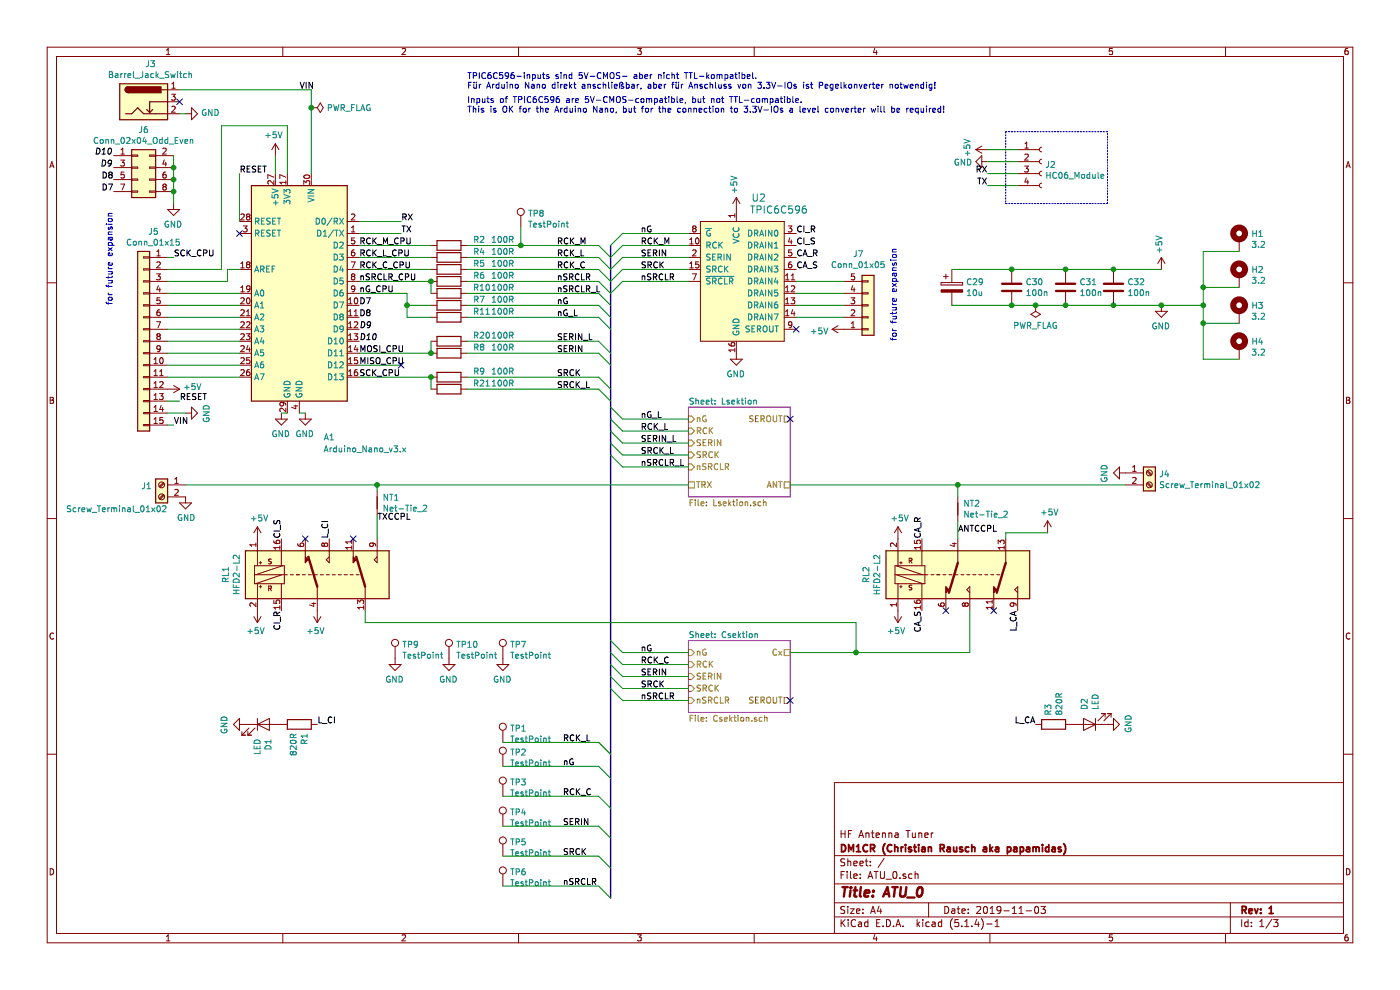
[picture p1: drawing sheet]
EESchema Schematic File Version 4
LIBS:ATU_0-cache
EELAYER 30 0
EELAYER END
$Descr A4 11693 8268
encoding utf-8
Sheet 1 3
Title "ATU_0"
Date "2019-11-03"
Rev "1"
Comp "DM1CR (Christian Rausch aka papamidas)"
Comment1 "HF Antenna Tuner"
Comment2 ""
Comment3 ""
Comment4 ""
$EndDescr
$Sheet
S 5750 3400 850  750 
U 5D6693D7
F0 "Lsektion" 50
F1 "Lsektion.sch" 50
F2 "RCK" I L 5750 3600 50 
F3 "nG" I L 5750 3500 50 
F4 "SERIN" I L 5750 3700 50 
F5 "SRCK" I L 5750 3800 50 
F6 "nSRCLR" I L 5750 3900 50 
F7 "TRX" U L 5750 4050 50 
F8 "ANT" U R 6600 4050 50 
F9 "SEROUT" O R 6600 3500 50 
$EndSheet
$Sheet
S 5750 5350 850  600 
U 5D6D8E72
F0 "Csektion" 50
F1 "Csektion.sch" 50
F2 "RCK" I L 5750 5550 50 
F3 "nG" I L 5750 5450 50 
F4 "SERIN" I L 5750 5650 50 
F5 "SRCK" I L 5750 5750 50 
F6 "nSRCLR" I L 5750 5850 50 
F7 "Cx" U R 6600 5450 50 
F8 "SEROUT" O R 6600 5850 50 
$EndSheet
$Comp
L ATU_0-rescue:HFD2-L2-flipdotUSV-cache RL1
U 1 1
P 2450 4800
AR Path="/5D7976A6" Ref="RL1"  Part="1" 
AR Path="/5D6693D7/5D7976A6" Ref="RL?"  Part="1" 
F 0 "RL1" V 1883 4800 50  0000 C CNN
F 1 "HFD2-L2" V 1974 4800 50  0000 C CNN
F 2 "HFD2-L2:HFD2-L2" H 2450 4800 50  0001 C CNN
F 3 "" H 2450 4800 50  0000 C CNN
	1    2450 4800
	1    0    0    -1  
$EndComp
$Comp
L ATU_0-rescue:HFD2-L2-flipdotUSV-cache RL2
U 1 1
P 7800 4800
AR Path="/5D79B4C9" Ref="RL2"  Part="1" 
AR Path="/5D6693D7/5D79B4C9" Ref="RL?"  Part="1" 
F 0 "RL2" V 7233 4800 50  0000 C CNN
F 1 "HFD2-L2" V 7324 4800 50  0000 C CNN
F 2 "HFD2-L2:HFD2-L2" H 7800 4800 50  0001 C CNN
F 3 "" H 7800 4800 50  0000 C CNN
	1    7800 4800
	1    0    0    1   
$EndComp
Wire Wire Line
	3050 5100 3050 5200
$Comp
L power:GND #PWR024
U 1 1
P 9400 3950
F 0 "#PWR024" H 9400 3700 50  0001 C CNN
F 1 "GND" H 9405 3777 50  0000 C CNN
F 2 "" H 9400 3950 50  0001 C CNN
F 3 "" H 9400 3950 50  0001 C CNN
	1    9400 3950
	0    1    1    0   
$EndComp
$Comp
L power:GND #PWR01
U 1 1
P 1550 4150
F 0 "#PWR01" H 1550 3900 50  0001 C CNN
F 1 "GND" H 1555 3977 50  0000 C CNN
F 2 "" H 1550 4150 50  0001 C CNN
F 3 "" H 1550 4150 50  0001 C CNN
	1    1550 4150
	1    0    0    -1  
$EndComp
$Comp
L power:+5V #PWR06
U 1 1
P 2150 4500
F 0 "#PWR06" H 2150 4350 50  0001 C CNN
F 1 "+5V" H 2165 4673 50  0000 C CNN
F 2 "" H 2150 4500 50  0001 C CNN
F 3 "" H 2150 4500 50  0001 C CNN
	1    2150 4500
	1    0    0    -1  
$EndComp
$Comp
L power:+5V #PWR07
U 1 1
P 2150 5100
F 0 "#PWR07" H 2150 4950 50  0001 C CNN
F 1 "+5V" H 2165 5273 50  0000 C CNN
F 2 "" H 2150 5100 50  0001 C CNN
F 3 "" H 2150 5100 50  0001 C CNN
	1    2150 5100
	-1   0    0    1   
$EndComp
$Comp
L power:+5V #PWR023
U 1 1
P 7500 4500
F 0 "#PWR023" H 7500 4350 50  0001 C CNN
F 1 "+5V" H 7515 4673 50  0000 C CNN
F 2 "" H 7500 4500 50  0001 C CNN
F 3 "" H 7500 4500 50  0001 C CNN
	1    7500 4500
	1    0    0    -1  
$EndComp
$Comp
L power:+5V #PWR022
U 1 1
P 7500 5100
F 0 "#PWR022" H 7500 4950 50  0001 C CNN
F 1 "+5V" H 7515 5273 50  0000 C CNN
F 2 "" H 7500 5100 50  0001 C CNN
F 3 "" H 7500 5100 50  0001 C CNN
	1    7500 5100
	-1   0    0    1   
$EndComp
$Comp
L MCU_Module:Arduino_Nano_v3.x A1
U 1 1
P 2500 2450
F 0 "A1" H 2250 1250 50  0000 C CNN
F 1 "Arduino_Nano_v3.x" H 1950 1150 50  0000 C CNN
F 2 "Modules:Arduino_Nano_WithMountingHoles" H 2650 1500 50  0001 L CNN
F 3 "http://www.mouser.com/pdfdocs/Gravitech_Arduino_Nano3_0.pdf" H 2500 1450 50  0001 C CNN
	1    2500 2450
	-1   0    0    -1  
$EndComp
Wire Wire Line
	6600 5450 7150 5450
Wire Wire Line
	3050 5200 7150 5200
Entry Wire Line
	5100 3400 5200 3500
Wire Wire Line
	5200 3500 5750 3500
Entry Wire Line
	5100 3500 5200 3600
Entry Wire Line
	5100 3600 5200 3700
Entry Wire Line
	5100 3700 5200 3800
Entry Wire Line
	5100 3800 5200 3900
Wire Wire Line
	5200 3600 5750 3600
Wire Wire Line
	5200 3700 5750 3700
Wire Wire Line
	5200 3800 5750 3800
Wire Wire Line
	5200 3900 5750 3900
Entry Wire Line
	5100 5350 5200 5450
Entry Wire Line
	5100 5450 5200 5550
Entry Wire Line
	5100 5650 5200 5750
Entry Wire Line
	5100 5750 5200 5850
Wire Wire Line
	5200 5450 5750 5450
Wire Wire Line
	5200 5550 5750 5550
Wire Wire Line
	5200 5750 5750 5750
Wire Wire Line
	5200 5850 5750 5850
Entry Wire Line
	5000 2050 5100 2150
Entry Wire Line
	5000 2150 5100 2250
Entry Wire Line
	5000 2250 5100 2350
Entry Wire Line
	5000 2950 5100 3050
Entry Wire Line
	5000 3150 5100 3250
Entry Wire Line
	5000 2350 5100 2450
Text Label 5350 3600 0    50   ~ 0
RCK_L
Text Label 5350 3500 0    50   ~ 0
nG_L
Text Label 5350 3700 0    50   ~ 0
SERIN_L
Text Label 5350 3800 0    50   ~ 0
SRCK_L
Text Label 5350 3900 0    50   ~ 0
nSRCLR_L
Text Label 5350 5550 0    50   ~ 0
RCK_C
Text Label 5350 5450 0    50   ~ 0
nG
Text Label 5350 5750 0    50   ~ 0
SRCK
Text Label 5350 5850 0    50   ~ 0
nSRCLR
$Comp
L power:GND #PWR03
U 1 1
P 2350 3450
F 0 "#PWR03" H 2350 3200 50  0001 C CNN
F 1 "GND" H 2355 3277 50  0000 C CNN
F 2 "" H 2350 3450 50  0001 C CNN
F 3 "" H 2350 3450 50  0001 C CNN
	1    2350 3450
	-1   0    0    -1  
$EndComp
$Comp
L power:GND #PWR04
U 1 1
P 2550 3450
F 0 "#PWR04" H 2550 3200 50  0001 C CNN
F 1 "GND" H 2555 3277 50  0000 C CNN
F 2 "" H 2550 3450 50  0001 C CNN
F 3 "" H 2550 3450 50  0001 C CNN
	1    2550 3450
	-1   0    0    -1  
$EndComp
Wire Wire Line
	2400 3450 2350 3450
Wire Wire Line
	2550 3450 2500 3450
Wire Wire Line
	3000 3050 3350 3050
Text Label 4650 2550 0    50   ~ 0
nG
Text Label 4650 2950 0    50   ~ 0
SERIN
Text Label 4650 3150 0    50   ~ 0
SRCK
Text Label 4650 2350 0    50   ~ 0
nSRCLR
$Comp
L Connector:Conn_01x04_Female J2
U 1 1
P 8700 1350
F 0 "J2" H 8728 1326 50  0000 L CNN
F 1 "HC06_Module" H 8728 1235 50  0000 L CNN
F 2 "Socket_Strips:Socket_Strip_Straight_1x04_Pitch2.54mm" H 8700 1350 50  0001 C CNN
F 3 "~" H 8700 1350 50  0001 C CNN
	1    8700 1350
	1    0    0    -1  
$EndComp
$Comp
L power:+5V #PWR02
U 1 1
P 2300 1300
F 0 "#PWR02" H 2300 1150 50  0001 C CNN
F 1 "+5V" H 2315 1473 50  0000 C CNN
F 2 "" H 2300 1300 50  0001 C CNN
F 3 "" H 2300 1300 50  0001 C CNN
	1    2300 1300
	-1   0    0    -1  
$EndComp
Wire Wire Line
	3000 1850 3350 1850
Wire Wire Line
	3000 1950 3350 1950
Wire Wire Line
	8500 1250 8250 1250
Wire Wire Line
	8500 1350 8250 1350
Wire Wire Line
	8500 1450 8250 1450
Wire Wire Line
	8500 1550 8250 1550
$Comp
L power:+5V #PWR019
U 1 1
P 8250 1250
F 0 "#PWR019" H 8250 1100 50  0001 C CNN
F 1 "+5V" H 8265 1423 50  0000 C CNN
F 2 "" H 8250 1250 50  0001 C CNN
F 3 "" H 8250 1250 50  0001 C CNN
	1    8250 1250
	0    -1   -1   0   
$EndComp
$Comp
L power:GND #PWR020
U 1 1
P 8250 1350
F 0 "#PWR020" H 8250 1100 50  0001 C CNN
F 1 "GND" V 8255 1222 50  0000 R CNN
F 2 "" H 8250 1350 50  0001 C CNN
F 3 "" H 8250 1350 50  0001 C CNN
	1    8250 1350
	0    1    1    0   
$EndComp
Wire Notes Line
	8400 1100 8400 1700
Wire Notes Line
	8400 1700 9250 1700
Wire Notes Line
	9250 1700 9250 1100
Wire Notes Line
	9250 1100 8400 1100
$Comp
L ATU_0-rescue:TPIC6C596-tpic6c596 U2
U 1 1
P 6150 1850
AR Path="/5D751DA4" Ref="U2"  Part="1" 
AR Path="/5D6693D7/5D751DA4" Ref="U?"  Part="1" 
F 0 "U2" H 6400 2050 60  0000 R CNN
F 1 "TPIC6C596" H 6750 1950 60  0000 R CNN
F 2 "digikey-footprints:SOIC-16_W3.90mm" H 6350 2050 60  0001 L CNN
F 3 "http://www.ti.com/general/docs/suppproductinfo.tsp?distId=10&gotoUrl=http%3A%2F%2Fwww.ti.com%2Flit%2Fgpn%2Ftpic6b595" H 6350 2150 60  0001 L CNN
F 4 "Mouser TPIC6C596DRQ1" H 6350 2250 60  0001 L CNN "Digi-Key_PN"
F 5 "TPIC6C596" H 6350 2350 60  0001 L CNN "MPN"
F 6 "Integrated Circuits (ICs)" H 6350 2450 60  0001 L CNN "Category"
F 7 "Logic - Shift Registers" H 6350 2550 60  0001 L CNN "Family"
F 8 "http://www.ti.com/sitesearch/docs/universalsearch.tsp?searchTerm=tpic6c596#q=tpic6c596&t=everything&linkId=1" H 6350 2650 60  0001 L CNN "DK_Datasheet_Link"
F 9 "/product-detail/en/texas-instruments/TPIC6B595N/296-1956-5-ND/277601" H 6350 2750 60  0001 L CNN "DK_Detail_Page"
F 10 "IC PWR 8-BIT SHIFT REGIS 20-DIP" H 6350 2850 60  0001 L CNN "Description"
F 11 "Texas Instruments" H 6350 2950 60  0001 L CNN "Manufacturer"
F 12 "Active" H 6350 3050 60  0001 L CNN "Status"
	1    6150 1850
	1    0    0    -1  
$EndComp
$Comp
L power:GND #PWR017
U 1 1
P 6150 2950
AR Path="/5D751DAA" Ref="#PWR017"  Part="1" 
AR Path="/5D6693D7/5D751DAA" Ref="#PWR?"  Part="1" 
F 0 "#PWR017" H 6150 2700 50  0001 C CNN
F 1 "GND" H 6155 2777 50  0000 C CNN
F 2 "" H 6150 2950 50  0001 C CNN
F 3 "" H 6150 2950 50  0001 C CNN
	1    6150 2950
	-1   0    0    -1  
$EndComp
$Comp
L power:+5V #PWR016
U 1 1
P 6150 1750
AR Path="/5D751DB0" Ref="#PWR016"  Part="1" 
AR Path="/5D6693D7/5D751DB0" Ref="#PWR?"  Part="1" 
F 0 "#PWR016" H 6150 1600 50  0001 C CNN
F 1 "+5V" V 6165 1878 50  0000 L CNN
F 2 "" H 6150 1750 50  0001 C CNN
F 3 "" H 6150 1750 50  0001 C CNN
	1    6150 1750
	-1   0    0    -1  
$EndComp
Entry Wire Line
	5100 2050 5200 1950
Wire Wire Line
	5200 1950 5750 1950
Entry Wire Line
	5100 2150 5200 2050
Entry Wire Line
	5100 2250 5200 2150
Entry Wire Line
	5100 2350 5200 2250
Entry Wire Line
	5100 2450 5200 2350
Wire Wire Line
	5200 2050 5750 2050
Wire Wire Line
	5200 2150 5750 2150
Wire Wire Line
	5200 2250 5750 2250
Wire Wire Line
	5200 2350 5750 2350
Text Label 5350 2050 0    50   ~ 0
RCK_M
Text Label 5350 1950 0    50   ~ 0
nG
Text Label 5350 2150 0    50   ~ 0
SERIN
Text Label 5350 2250 0    50   ~ 0
SRCK
Text Label 5350 2350 0    50   ~ 0
nSRCLR
Entry Wire Line
	5100 5550 5200 5650
Wire Wire Line
	5200 5650 5750 5650
Text Label 5350 5650 0    50   ~ 0
SERIN
Text Label 4650 2050 0    50   ~ 0
RCK_M
Text Label 4650 2150 0    50   ~ 0
RCK_L
Text Label 4650 2250 0    50   ~ 0
RCK_C
$Comp
L power:+5V #PWR08
U 1 1
P 2650 5100
F 0 "#PWR08" H 2650 4950 50  0001 C CNN
F 1 "+5V" H 2665 5273 50  0000 C CNN
F 2 "" H 2650 5100 50  0001 C CNN
F 3 "" H 2650 5100 50  0001 C CNN
	1    2650 5100
	-1   0    0    1   
$EndComp
$Comp
L power:+5V #PWR018
U 1 1
P 8750 4450
F 0 "#PWR018" H 8750 4300 50  0001 C CNN
F 1 "+5V" H 8765 4623 50  0000 C CNN
F 2 "" H 8750 4450 50  0001 C CNN
F 3 "" H 8750 4450 50  0001 C CNN
	1    8750 4450
	1    0    0    -1  
$EndComp
$Comp
L Device:R R1
U 1 1
P 2500 6050
AR Path="/5D76AFA0" Ref="R1"  Part="1" 
AR Path="/5D6693D7/5D76AFA0" Ref="R?"  Part="1" 
AR Path="/5D6D8E72/5D76AFA0" Ref="R?"  Part="1" 
F 0 "R1" H 2570 6096 50  0000 L CNN
F 1 "820R" H 2570 6005 50  0000 L CNN
F 2 "Resistors_SMD:R_0805_HandSoldering" V 2430 6050 50  0001 C CNN
F 3 "~" H 2500 6050 50  0001 C CNN
	1    2500 6050
	0    1    1    0   
$EndComp
$Comp
L Device:LED D1
U 1 1
P 2200 6050
AR Path="/5D76AFA6" Ref="D1"  Part="1" 
AR Path="/5D6693D7/5D76AFA6" Ref="D?"  Part="1" 
AR Path="/5D6D8E72/5D76AFA6" Ref="D?"  Part="1" 
F 0 "D1" V 2239 5933 50  0000 R CNN
F 1 "LED" V 2148 5933 50  0000 R CNN
F 2 "Diodes_SMD:D_0805" H 2200 6050 50  0001 C CNN
F 3 "~" H 2200 6050 50  0001 C CNN
	1    2200 6050
	1    0    0    -1  
$EndComp
$Comp
L power:GND #PWR09
U 1 1
P 2050 6050
AR Path="/5D76AFAC" Ref="#PWR09"  Part="1" 
AR Path="/5D6693D7/5D76AFAC" Ref="#PWR?"  Part="1" 
AR Path="/5D6D8E72/5D76AFAC" Ref="#PWR?"  Part="1" 
F 0 "#PWR09" H 2050 5800 50  0001 C CNN
F 1 "GND" H 2055 5877 50  0000 C CNN
F 2 "" H 2050 6050 50  0001 C CNN
F 3 "" H 2050 6050 50  0001 C CNN
	1    2050 6050
	0    1    1    0   
$EndComp
$Comp
L Device:R R3
U 1 1
P 8800 6050
AR Path="/5D76AFB2" Ref="R3"  Part="1" 
AR Path="/5D6693D7/5D76AFB2" Ref="R?"  Part="1" 
AR Path="/5D6D8E72/5D76AFB2" Ref="R?"  Part="1" 
F 0 "R3" H 8870 6096 50  0000 L CNN
F 1 "820R" H 8870 6005 50  0000 L CNN
F 2 "Resistors_SMD:R_0805_HandSoldering" V 8730 6050 50  0001 C CNN
F 3 "~" H 8800 6050 50  0001 C CNN
	1    8800 6050
	0    -1   -1   0   
$EndComp
$Comp
L Device:LED D2
U 1 1
P 9100 6050
AR Path="/5D76AFB8" Ref="D2"  Part="1" 
AR Path="/5D6693D7/5D76AFB8" Ref="D?"  Part="1" 
AR Path="/5D6D8E72/5D76AFB8" Ref="D?"  Part="1" 
F 0 "D2" V 9139 5933 50  0000 R CNN
F 1 "LED" V 9048 5933 50  0000 R CNN
F 2 "Diodes_SMD:D_0805" H 9100 6050 50  0001 C CNN
F 3 "~" H 9100 6050 50  0001 C CNN
	1    9100 6050
	-1   0    0    1   
$EndComp
$Comp
L power:GND #PWR021
U 1 1
P 9250 6050
AR Path="/5D76AFBE" Ref="#PWR021"  Part="1" 
AR Path="/5D6693D7/5D76AFBE" Ref="#PWR?"  Part="1" 
AR Path="/5D6D8E72/5D76AFBE" Ref="#PWR?"  Part="1" 
F 0 "#PWR021" H 9250 5800 50  0001 C CNN
F 1 "GND" H 9255 5877 50  0000 C CNN
F 2 "" H 9250 6050 50  0001 C CNN
F 3 "" H 9250 6050 50  0001 C CNN
	1    9250 6050
	0    -1   -1   0   
$EndComp
Text Label 2650 6050 0    50   ~ 0
L_CI
Text Label 8650 6050 2    50   ~ 0
L_CA
Text Label 2750 4500 1    50   ~ 0
L_CI
Text Label 8500 5100 3    50   ~ 0
L_CA
Text Label 7700 5100 3    50   ~ 0
CA_S
Text Label 7700 4500 1    50   ~ 0
CA_R
Text Label 2350 4500 1    50   ~ 0
CI_S
Text Label 2350 5100 3    50   ~ 0
CI_R
Text Label 6650 1950 0    50   ~ 0
CI_R
Text Label 6650 2050 0    50   ~ 0
CI_S
Text Label 6650 2150 0    50   ~ 0
CA_R
Text Label 6650 2250 0    50   ~ 0
CA_S
Text Label 3000 2950 0    50   ~ 0
MOSI_CPU
Text Label 3000 3050 0    50   ~ 0
MISO_CPU
Text Label 3000 3150 0    50   ~ 0
SCK_CPU
Text Label 8250 1450 2    50   ~ 0
RX
Text Label 8250 1550 2    50   ~ 0
TX
NoConn ~ 6650 2750
Text Label 3000 2050 0    50   ~ 0
RCK_M_CPU
Text Label 3350 1850 0    50   ~ 0
RX
Text Label 3350 1950 0    50   ~ 0
TX
Text Label 3000 2150 0    50   ~ 0
RCK_L_CPU
Text Label 3000 2250 0    50   ~ 0
RCK_C_CPU
Text Label 3000 2350 0    50   ~ 0
nSRCLR_CPU
NoConn ~ 2000 1950
NoConn ~ 2550 4500
NoConn ~ 2950 4500
NoConn ~ 8300 5100
NoConn ~ 7900 5100
NoConn ~ 6600 3500
NoConn ~ 6600 5850
$Comp
L Connector:Screw_Terminal_01x02 J4
U 1 1
P 9600 3950
F 0 "J4" H 9680 3942 50  0000 L CNN
F 1 "Screw_Terminal_01x02" H 9680 3851 50  0000 L CNN
F 2 "Connectors_Terminal_Blocks:TerminalBlock_bornier-2_P5.08mm" H 9600 3950 50  0001 C CNN
F 3 "~" H 9600 3950 50  0001 C CNN
	1    9600 3950
	1    0    0    -1  
$EndComp
$Comp
L power:GND #PWR0105
U 1 1
P 1550 950
F 0 "#PWR0105" H 1550 700 50  0001 C CNN
F 1 "GND" V 1555 822 50  0000 R CNN
F 2 "" H 1550 950 50  0001 C CNN
F 3 "" H 1550 950 50  0001 C CNN
	1    1550 950 
	0    -1   -1   0   
$EndComp
Wire Wire Line
	1500 750  2600 750 
Text Label 2500 750  0    50   ~ 0
VIN
$Comp
L Device:C C30
U 1 1
P 8450 2400
F 0 "C30" H 8565 2446 50  0000 L CNN
F 1 "100n" H 8565 2355 50  0000 L CNN
F 2 "Capacitors_SMD:C_0805_HandSoldering" H 8488 2250 50  0001 C CNN
F 3 "~" H 8450 2400 50  0001 C CNN
	1    8450 2400
	1    0    0    -1  
$EndComp
$Comp
L Device:C C31
U 1 1
P 8900 2400
F 0 "C31" H 9015 2446 50  0000 L CNN
F 1 "100n" H 9015 2355 50  0000 L CNN
F 2 "Capacitors_SMD:C_0805_HandSoldering" H 8938 2250 50  0001 C CNN
F 3 "~" H 8900 2400 50  0001 C CNN
	1    8900 2400
	1    0    0    -1  
$EndComp
$Comp
L Device:C C32
U 1 1
P 9300 2400
F 0 "C32" H 9415 2446 50  0000 L CNN
F 1 "100n" H 9415 2355 50  0000 L CNN
F 2 "Capacitors_SMD:C_0805_HandSoldering" H 9338 2250 50  0001 C CNN
F 3 "~" H 9300 2400 50  0001 C CNN
	1    9300 2400
	1    0    0    -1  
$EndComp
$Comp
L power:GND #PWR0107
U 1 1
P 9700 2550
AR Path="/5D835A37" Ref="#PWR0107"  Part="1" 
AR Path="/5D6693D7/5D835A37" Ref="#PWR?"  Part="1" 
F 0 "#PWR0107" H 9700 2300 50  0001 C CNN
F 1 "GND" H 9705 2377 50  0000 C CNN
F 2 "" H 9700 2550 50  0001 C CNN
F 3 "" H 9700 2550 50  0001 C CNN
	1    9700 2550
	-1   0    0    -1  
$EndComp
$Comp
L power:+5V #PWR0106
U 1 1
P 9700 2250
AR Path="/5D835F9D" Ref="#PWR0106"  Part="1" 
AR Path="/5D6693D7/5D835F9D" Ref="#PWR?"  Part="1" 
F 0 "#PWR0106" H 9700 2100 50  0001 C CNN
F 1 "+5V" V 9715 2378 50  0000 L CNN
F 2 "" H 9700 2250 50  0001 C CNN
F 3 "" H 9700 2250 50  0001 C CNN
	1    9700 2250
	-1   0    0    -1  
$EndComp
Wire Wire Line
	8450 2250 8900 2250
Connection ~ 8900 2250
Wire Wire Line
	8900 2250 9300 2250
Connection ~ 9300 2250
Wire Wire Line
	9300 2250 9700 2250
Wire Wire Line
	8450 2550 8650 2550
Connection ~ 8900 2550
Wire Wire Line
	8900 2550 9300 2550
Connection ~ 9300 2550
Wire Wire Line
	9300 2550 9700 2550
$Comp
L Device:CP C29
U 1 1
P 7950 2400
F 0 "C29" H 8068 2446 50  0000 L CNN
F 1 "10u" H 8068 2355 50  0000 L CNN
F 2 "Capacitors_Tantalum_SMD:CP_Tantalum_Case-C_EIA-6032-28_Hand" H 7988 2250 50  0001 C CNN
F 3 "~" H 7950 2400 50  0001 C CNN
	1    7950 2400
	1    0    0    -1  
$EndComp
Connection ~ 8450 2250
Connection ~ 8450 2550
NoConn ~ 1500 850 
Wire Wire Line
	1550 950  1500 950 
$Comp
L power:PWR_FLAG #FLG0101
U 1 1
P 2600 900
F 0 "#FLG0101" H 2600 975 50  0001 C CNN
F 1 "PWR_FLAG" V 2600 1028 50  0000 L CNN
F 2 "" H 2600 900 50  0001 C CNN
F 3 "~" H 2600 900 50  0001 C CNN
	1    2600 900 
	0    1    1    0   
$EndComp
Connection ~ 2600 900 
Wire Wire Line
	2600 900  2600 750 
Wire Wire Line
	2600 900  2600 1450
Wire Wire Line
	2300 1300 2300 1450
Wire Wire Line
	7950 2250 8450 2250
Wire Wire Line
	7950 2550 8450 2550
$Comp
L power:PWR_FLAG #FLG0102
U 1 1
P 8650 2550
F 0 "#FLG0102" H 8650 2625 50  0001 C CNN
F 1 "PWR_FLAG" H 8650 2723 50  0000 C CNN
F 2 "" H 8650 2550 50  0001 C CNN
F 3 "~" H 8650 2550 50  0001 C CNN
	1    8650 2550
	-1   0    0    1   
$EndComp
Connection ~ 8650 2550
Wire Wire Line
	8650 2550 8900 2550
$Comp
L Connector:Screw_Terminal_01x02 J1
U 1 1
P 1350 4050
F 0 "J1" H 1430 4042 50  0000 L CNN
F 1 "Screw_Terminal_01x02" H 1300 3850 50  0000 L CNN
F 2 "Connectors_Terminal_Blocks:TerminalBlock_bornier-2_P5.08mm" H 1350 4050 50  0001 C CNN
F 3 "~" H 1350 4050 50  0001 C CNN
	1    1350 4050
	-1   0    0    -1  
$EndComp
$Comp
L Connector:Barrel_Jack_Switch J3
U 1 1
P 1200 850
F 0 "J3" H 1257 1167 50  0000 C CNN
F 1 "Barrel_Jack_Switch" H 1257 1076 50  0000 C CNN
F 2 "digikey-footprints:Barrel_Jack_5.5mmODx2.1mmID_PJ-202A" H 1250 810 50  0001 C CNN
F 3 "~" H 1250 810 50  0001 C CNN
	1    1200 850 
	1    0    0    -1  
$EndComp
$Comp
L Device:R R9
U 1 1
P 3750 3150
F 0 "R9" V 3700 3350 50  0000 L CNN
F 1 "100R" V 3700 3500 50  0000 L CNN
F 2 "Resistors_SMD:R_0805_HandSoldering" V 3680 3150 50  0001 C CNN
F 3 "~" H 3750 3150 50  0001 C CNN
	1    3750 3150
	0    1    1    0   
$EndComp
$Comp
L Device:R R8
U 1 1
P 3750 2950
F 0 "R8" V 3700 3150 50  0000 L CNN
F 1 "100R" V 3700 3300 50  0000 L CNN
F 2 "Resistors_SMD:R_0805_HandSoldering" V 3680 2950 50  0001 C CNN
F 3 "~" H 3750 2950 50  0001 C CNN
	1    3750 2950
	0    1    1    0   
$EndComp
$Comp
L Device:R R7
U 1 1
P 3750 2550
F 0 "R7" V 3700 2750 50  0000 L CNN
F 1 "100R" V 3700 2900 50  0000 L CNN
F 2 "Resistors_SMD:R_0805_HandSoldering" V 3680 2550 50  0001 C CNN
F 3 "~" H 3750 2550 50  0001 C CNN
	1    3750 2550
	0    1    1    0   
$EndComp
$Comp
L Device:R R5
U 1 1
P 3750 2250
F 0 "R5" V 3700 2450 50  0000 L CNN
F 1 "100R" V 3700 2600 50  0000 L CNN
F 2 "Resistors_SMD:R_0805_HandSoldering" V 3680 2250 50  0001 C CNN
F 3 "~" H 3750 2250 50  0001 C CNN
	1    3750 2250
	0    1    1    0   
$EndComp
$Comp
L Device:R R4
U 1 1
P 3750 2150
F 0 "R4" V 3700 2350 50  0000 L CNN
F 1 "100R" V 3700 2500 50  0000 L CNN
F 2 "Resistors_SMD:R_0805_HandSoldering" V 3680 2150 50  0001 C CNN
F 3 "~" H 3750 2150 50  0001 C CNN
	1    3750 2150
	0    1    1    0   
$EndComp
$Comp
L Device:R R2
U 1 1
P 3750 2050
F 0 "R2" V 3700 2250 50  0000 L CNN
F 1 "100R" V 3700 2400 50  0000 L CNN
F 2 "Resistors_SMD:R_0805_HandSoldering" V 3680 2050 50  0001 C CNN
F 3 "~" H 3750 2050 50  0001 C CNN
	1    3750 2050
	0    1    1    0   
$EndComp
Wire Wire Line
	3000 2150 3600 2150
Wire Wire Line
	3000 2250 3600 2250
Wire Wire Line
	3000 2350 3600 2350
Wire Wire Line
	3000 2950 3600 2950
Wire Wire Line
	3000 3150 3600 3150
Text Notes 3900 750  0    50   ~ 0
TPIC6C596-inputs sind 5V-CMOS- aber nicht TTL-kompatibel.\nFür Arduino Nano direkt anschließbar, aber für Anschluss von 3.3V-IOs ist Pegelkonverter notwendig! 
Wire Wire Line
	3900 2350 5000 2350
Wire Wire Line
	5000 3150 3900 3150
Wire Wire Line
	5000 2950 3900 2950
Wire Wire Line
	3900 2250 5000 2250
Wire Wire Line
	5000 2150 3900 2150
Wire Wire Line
	5000 2050 4350 2050
Entry Wire Line
	5000 2550 5100 2650
$Comp
L Device:R R6
U 1 1
P 3750 2350
F 0 "R6" V 3700 2550 50  0000 L CNN
F 1 "100R" V 3700 2700 50  0000 L CNN
F 2 "Resistors_SMD:R_0805_HandSoldering" V 3680 2350 50  0001 C CNN
F 3 "~" H 3750 2350 50  0001 C CNN
	1    3750 2350
	0    1    1    0   
$EndComp
Wire Wire Line
	3000 2450 3400 2450
Wire Wire Line
	8750 4450 8400 4450
Wire Wire Line
	8400 4450 8400 4500
Wire Wire Line
	8000 4500 8000 4350
Wire Wire Line
	3000 2050 3600 2050
$Comp
L Mechanical:MountingHole_Pad H1
U 1 1
P 10350 2000
F 0 "H1" H 10450 2049 50  0000 L CNN
F 1 "3.2" H 10450 1958 50  0000 L CNN
F 2 "Mounting_Holes:MountingHole_3.2mm_M3_DIN965_Pad" H 10350 2000 50  0001 C CNN
F 3 "~" H 10350 2000 50  0001 C CNN
	1    10350 2000
	1    0    0    -1  
$EndComp
$Comp
L Mechanical:MountingHole_Pad H2
U 1 1
P 10350 2300
F 0 "H2" H 10450 2349 50  0000 L CNN
F 1 "3.2" H 10450 2258 50  0000 L CNN
F 2 "Mounting_Holes:MountingHole_3.2mm_M3_DIN965_Pad" H 10350 2300 50  0001 C CNN
F 3 "~" H 10350 2300 50  0001 C CNN
	1    10350 2300
	1    0    0    -1  
$EndComp
$Comp
L Mechanical:MountingHole_Pad H3
U 1 1
P 10350 2600
F 0 "H3" H 10450 2649 50  0000 L CNN
F 1 "3.2" H 10450 2558 50  0000 L CNN
F 2 "Mounting_Holes:MountingHole_3.2mm_M3_DIN965_Pad" H 10350 2600 50  0001 C CNN
F 3 "~" H 10350 2600 50  0001 C CNN
	1    10350 2600
	1    0    0    -1  
$EndComp
$Comp
L Mechanical:MountingHole_Pad H4
U 1 1
P 10350 2900
F 0 "H4" H 10450 2949 50  0000 L CNN
F 1 "3.2" H 10450 2858 50  0000 L CNN
F 2 "Mounting_Holes:MountingHole_3.2mm_M3_DIN965_Pad" H 10350 2900 50  0001 C CNN
F 3 "~" H 10350 2900 50  0001 C CNN
	1    10350 2900
	1    0    0    -1  
$EndComp
Wire Wire Line
	9700 2550 10050 2550
Wire Wire Line
	10050 2550 10050 2400
Wire Wire Line
	10050 2100 10350 2100
Connection ~ 9700 2550
Wire Wire Line
	10350 2400 10050 2400
Connection ~ 10050 2400
Wire Wire Line
	10050 2400 10050 2100
Wire Wire Line
	10050 2700 10050 2550
Connection ~ 10050 2550
Wire Wire Line
	10350 3000 10050 3000
Wire Wire Line
	10050 3000 10050 2700
Connection ~ 10050 2700
Wire Wire Line
	10050 2700 10350 2700
$Comp
L Device:R R20
U 1 1
P 3750 2850
F 0 "R20" V 3700 3050 50  0000 L CNN
F 1 "100R" V 3700 3200 50  0000 L CNN
F 2 "Resistors_SMD:R_0805_HandSoldering" V 3680 2850 50  0001 C CNN
F 3 "~" H 3750 2850 50  0001 C CNN
	1    3750 2850
	0    1    1    0   
$EndComp
Entry Wire Line
	5000 2850 5100 2950
Entry Wire Line
	5000 3250 5100 3350
$Comp
L Device:R R21
U 1 1
P 3750 3250
F 0 "R21" V 3700 3450 50  0000 L CNN
F 1 "100R" V 3700 3600 50  0000 L CNN
F 2 "Resistors_SMD:R_0805_HandSoldering" V 3680 3250 50  0001 C CNN
F 3 "~" H 3750 3250 50  0001 C CNN
	1    3750 3250
	0    1    1    0   
$EndComp
Wire Wire Line
	3600 3150 3600 3250
Connection ~ 3600 3150
Wire Wire Line
	3900 3250 5000 3250
Wire Wire Line
	3600 2850 3600 2950
Connection ~ 3600 2950
Text Label 4650 2850 0    50   ~ 0
SERIN_L
Text Label 4650 3250 0    50   ~ 0
SRCK_L
Wire Wire Line
	3900 2850 5000 2850
Wire Wire Line
	5000 2550 3900 2550
$Comp
L Device:R R10
U 1 1
P 3750 2450
F 0 "R10" V 3700 2650 50  0000 L CNN
F 1 "100R" V 3700 2800 50  0000 L CNN
F 2 "Resistors_SMD:R_0805_HandSoldering" V 3680 2450 50  0001 C CNN
F 3 "~" H 3750 2450 50  0001 C CNN
	1    3750 2450
	0    1    1    0   
$EndComp
Wire Wire Line
	3600 2350 3600 2450
Connection ~ 3600 2350
Entry Wire Line
	5000 2450 5100 2550
Wire Wire Line
	3900 2450 5000 2450
Text Label 4650 2450 0    50   ~ 0
nSRCLR_L
Wire Wire Line
	3400 2450 3400 2550
Wire Wire Line
	3400 2550 3600 2550
$Comp
L Device:R R11
U 1 1
P 3750 2650
F 0 "R11" V 3700 2850 50  0000 L CNN
F 1 "100R" V 3700 3000 50  0000 L CNN
F 2 "Resistors_SMD:R_0805_HandSoldering" V 3680 2650 50  0001 C CNN
F 3 "~" H 3750 2650 50  0001 C CNN
	1    3750 2650
	0    1    1    0   
$EndComp
Wire Wire Line
	3600 2650 3400 2650
Wire Wire Line
	3400 2650 3400 2550
Connection ~ 3400 2550
Entry Wire Line
	5000 2650 5100 2750
Wire Wire Line
	5000 2650 3900 2650
Text Label 4650 2650 0    50   ~ 0
nG_L
Text Label 3000 2450 0    50   ~ 0
nG_CPU
$Comp
L Device:Net-Tie_2 NT1
U 1 1
P 3150 4200
F 0 "NT1" V 3104 4244 50  0000 L CNN
F 1 "Net-Tie_2" V 3195 4244 50  0000 L CNN
F 2 "libs:NetTie-2_SMD_Pad2.0mm" H 3150 4200 50  0001 C CNN
F 3 "~" H 3150 4200 50  0001 C CNN
	1    3150 4200
	0    1    1    0   
$EndComp
Wire Wire Line
	1550 4050 3150 4050
Wire Wire Line
	3150 4100 3150 4050
Connection ~ 3150 4050
Wire Wire Line
	3150 4050 5750 4050
Text Label 3150 4350 0    50   ~ 0
TXCCPL
$Comp
L Device:Net-Tie_2 NT2
U 1 1
P 8000 4250
F 0 "NT2" V 7954 4294 50  0000 L CNN
F 1 "Net-Tie_2" V 8045 4294 50  0000 L CNN
F 2 "libs:NetTie-2_SMD_Pad2.0mm" H 8000 4250 50  0001 C CNN
F 3 "~" H 8000 4250 50  0001 C CNN
	1    8000 4250
	0    1    1    0   
$EndComp
Wire Wire Line
	8000 4150 8000 4050
Text Label 8000 4450 0    50   ~ 0
ANTCCPL
$Comp
L Connector_Generic:Conn_01x15 J5
U 1 1
P 1200 2850
F 0 "J5" H 1118 3767 50  0000 C CNN
F 1 "Conn_01x15" H 1118 3676 50  0000 C CNN
F 2 "libs:PinHeader_1x15_P2.54mm_Vertical" H 1200 2850 50  0001 C CNN
F 3 "~" H 1200 2850 50  0001 C CNN
	1    1200 2850
	-1   0    0    -1  
$EndComp
Wire Wire Line
	2000 2450 1400 2450
Wire Wire Line
	2000 2550 1400 2550
Wire Wire Line
	2000 2650 1400 2650
Wire Wire Line
	2000 2750 1400 2750
Wire Wire Line
	1400 2950 2000 2950
Wire Wire Line
	1400 2850 2000 2850
Wire Wire Line
	1400 3050 2000 3050
Wire Wire Line
	1400 3150 2000 3150
Wire Wire Line
	2000 2250 1900 2250
Wire Wire Line
	1900 2250 1900 2350
Wire Wire Line
	1900 2350 1400 2350
Wire Wire Line
	2400 1450 2400 1050
Wire Wire Line
	2400 1050 1850 1050
Wire Wire Line
	1850 1050 1850 2250
Wire Wire Line
	1850 2250 1400 2250
Wire Wire Line
	1400 2150 1450 2150
Text Label 1450 2150 0    50   ~ 0
SCK_CPU
$Comp
L power:+5V #PWR0114
U 1 1
P 1400 3250
AR Path="/5D8AE088" Ref="#PWR0114"  Part="1" 
AR Path="/5D6693D7/5D8AE088" Ref="#PWR?"  Part="1" 
F 0 "#PWR0114" H 1400 3100 50  0001 C CNN
F 1 "+5V" V 1415 3378 50  0000 L CNN
F 2 "" H 1400 3250 50  0001 C CNN
F 3 "" H 1400 3250 50  0001 C CNN
	1    1400 3250
	0    1    -1   0   
$EndComp
Wire Wire Line
	2000 1850 2000 1450
Text Label 2000 1450 0    50   ~ 0
RESET
Text Label 1500 3350 0    50   ~ 0
RESET
Wire Wire Line
	1400 3350 1500 3350
Wire Wire Line
	1400 3450 1550 3450
Wire Wire Line
	1400 3550 1450 3550
$Comp
L power:GND #PWR0115
U 1 1
P 1550 3450
F 0 "#PWR0115" H 1550 3200 50  0001 C CNN
F 1 "GND" H 1555 3277 50  0000 C CNN
F 2 "" H 1550 3450 50  0001 C CNN
F 3 "" H 1550 3450 50  0001 C CNN
	1    1550 3450
	0    -1   1    0   
$EndComp
Text Label 1450 3550 0    50   ~ 0
VIN
NoConn ~ 3350 3050
$Comp
L Connector_Generic:Conn_02x04_Odd_Even J6
U 1 1
P 1150 1400
F 0 "J6" H 1200 1717 50  0000 C CNN
F 1 "Conn_02x04_Odd_Even" H 1200 1626 50  0000 C CNN
F 2 "libs:PinHeader_2x04_P2.54mm_Vertical" H 1150 1400 50  0001 C CNN
F 3 "~" H 1150 1400 50  0001 C CNN
	1    1150 1400
	1    0    0    -1  
$EndComp
Text Label 3000 2550 0    50   ~ 0
D7
Text Label 3000 2650 0    50   ~ 0
D8
Text Label 3000 2750 0    50   Italic 0
D9
Text Label 3000 2850 0    50   Italic 0
D10
Text Label 950  1600 2    50   ~ 0
D7
Text Label 950  1500 2    50   ~ 0
D8
Text Label 950  1400 2    50   Italic 0
D9
Text Label 950  1300 2    50   Italic 0
D10
$Comp
L power:GND #PWR05
U 1 1
P 1450 1700
F 0 "#PWR05" H 1450 1450 50  0001 C CNN
F 1 "GND" H 1455 1527 50  0000 C CNN
F 2 "" H 1450 1700 50  0001 C CNN
F 3 "" H 1450 1700 50  0001 C CNN
	1    1450 1700
	-1   0    0    -1  
$EndComp
Wire Wire Line
	1450 1300 1450 1400
Wire Wire Line
	1450 1500 1450 1400
Connection ~ 1450 1400
Wire Wire Line
	1450 1600 1450 1500
Connection ~ 1450 1500
Wire Wire Line
	1450 1700 1450 1600
Connection ~ 1450 1600
$Comp
L power:+5V #PWR010
U 1 1
P 7050 2750
AR Path="/5D7DB9E6" Ref="#PWR010"  Part="1" 
AR Path="/5D6693D7/5D7DB9E6" Ref="#PWR?"  Part="1" 
F 0 "#PWR010" H 7050 2600 50  0001 C CNN
F 1 "+5V" V 7065 2878 50  0000 L CNN
F 2 "" H 7050 2750 50  0001 C CNN
F 3 "" H 7050 2750 50  0001 C CNN
	1    7050 2750
	0    -1   1    0   
$EndComp
Wire Wire Line
	6650 2350 7050 2350
Wire Wire Line
	6650 2450 7050 2450
Wire Wire Line
	6650 2550 7050 2550
Wire Wire Line
	6650 2650 7050 2650
$Comp
L Connector_Generic:Conn_01x05 J7
U 1 1
P 7250 2550
F 0 "J7" H 7168 2125 50  0000 C CNN
F 1 "Conn_01x05" H 7168 2216 50  0000 C CNN
F 2 "libs:PinHeader_1x05_P2.54mm_Vertical" H 7250 2550 50  0001 C CNN
F 3 "~" H 7250 2550 50  0001 C CNN
	1    7250 2550
	1    0    0    1   
$EndComp
$Comp
L Connector:TestPoint TP3
U 1 1
P 4200 6650
F 0 "TP3" H 4258 6768 50  0000 L CNN
F 1 "TestPoint" H 4258 6677 50  0000 L CNN
F 2 "libs:PinHeader_1x01_P2.54mm_Vertical" H 4400 6650 50  0001 C CNN
F 3 "~" H 4400 6650 50  0001 C CNN
	1    4200 6650
	1    0    0    -1  
$EndComp
$Comp
L Connector:TestPoint TP4
U 1 1
P 4200 6900
F 0 "TP4" H 4258 7018 50  0000 L CNN
F 1 "TestPoint" H 4258 6927 50  0000 L CNN
F 2 "libs:PinHeader_1x01_P2.54mm_Vertical" H 4400 6900 50  0001 C CNN
F 3 "~" H 4400 6900 50  0001 C CNN
	1    4200 6900
	1    0    0    -1  
$EndComp
$Comp
L Connector:TestPoint TP5
U 1 1
P 4200 7150
F 0 "TP5" H 4258 7268 50  0000 L CNN
F 1 "TestPoint" H 4258 7177 50  0000 L CNN
F 2 "libs:PinHeader_1x01_P2.54mm_Vertical" H 4400 7150 50  0001 C CNN
F 3 "~" H 4400 7150 50  0001 C CNN
	1    4200 7150
	1    0    0    -1  
$EndComp
$Comp
L Connector:TestPoint TP6
U 1 1
P 4200 7400
F 0 "TP6" H 4258 7518 50  0000 L CNN
F 1 "TestPoint" H 4258 7427 50  0000 L CNN
F 2 "libs:PinHeader_1x01_P2.54mm_Vertical" H 4400 7400 50  0001 C CNN
F 3 "~" H 4400 7400 50  0001 C CNN
	1    4200 7400
	1    0    0    -1  
$EndComp
$Comp
L Connector:TestPoint TP7
U 1 1
P 4200 5500
F 0 "TP7" H 4258 5618 50  0000 L CNN
F 1 "TestPoint" H 4258 5527 50  0000 L CNN
F 2 "libs:PinHeader_1x01_P2.54mm_Vertical" H 4400 5500 50  0001 C CNN
F 3 "~" H 4400 5500 50  0001 C CNN
	1    4200 5500
	1    0    0    -1  
$EndComp
Entry Wire Line
	5000 6650 5100 6750
Entry Wire Line
	5000 6900 5100 7000
Entry Wire Line
	5000 7150 5100 7250
Entry Wire Line
	5000 7400 5100 7500
$Comp
L power:GND #PWR011
U 1 1
P 4200 5500
F 0 "#PWR011" H 4200 5250 50  0001 C CNN
F 1 "GND" H 4205 5327 50  0000 C CNN
F 2 "" H 4200 5500 50  0001 C CNN
F 3 "" H 4200 5500 50  0001 C CNN
	1    4200 5500
	-1   0    0    -1  
$EndComp
Wire Wire Line
	4200 7400 5000 7400
Wire Wire Line
	4200 7150 5000 7150
Wire Wire Line
	4200 6900 5000 6900
Wire Wire Line
	4200 6650 5000 6650
Text Label 4700 6400 0    50   ~ 0
nG
Text Label 4700 7400 0    50   ~ 0
nSRCLR
Text Label 4700 7150 0    50   ~ 0
SRCK
Text Label 4700 6900 0    50   ~ 0
SERIN
Text Label 4700 6650 0    50   ~ 0
RCK_C
Entry Wire Line
	5000 6400 5100 6500
$Comp
L Connector:TestPoint TP2
U 1 1
P 4200 6400
F 0 "TP2" H 4258 6518 50  0000 L CNN
F 1 "TestPoint" H 4258 6427 50  0000 L CNN
F 2 "libs:PinHeader_1x01_P2.54mm_Vertical" H 4400 6400 50  0001 C CNN
F 3 "~" H 4400 6400 50  0001 C CNN
	1    4200 6400
	1    0    0    -1  
$EndComp
Wire Wire Line
	4200 6400 5000 6400
Entry Wire Line
	5000 6200 5100 6300
$Comp
L Connector:TestPoint TP1
U 1 1
P 4200 6200
F 0 "TP1" H 4258 6318 50  0000 L CNN
F 1 "TestPoint" H 4258 6227 50  0000 L CNN
F 2 "libs:PinHeader_1x01_P2.54mm_Vertical" H 4400 6200 50  0001 C CNN
F 3 "~" H 4400 6200 50  0001 C CNN
	1    4200 6200
	1    0    0    -1  
$EndComp
Entry Wire Line
	5000 6200 5100 6300
Wire Wire Line
	4200 6200 5000 6200
Text Label 4700 6200 0    50   ~ 0
RCK_L
$Comp
L Connector:TestPoint TP8
U 1 1
P 4350 1900
F 0 "TP8" H 4408 2018 50  0000 L CNN
F 1 "TestPoint" H 4408 1927 50  0000 L CNN
F 2 "libs:PinHeader_1x01_P2.54mm_Vertical" H 4550 1900 50  0001 C CNN
F 3 "~" H 4550 1900 50  0001 C CNN
	1    4350 1900
	1    0    0    -1  
$EndComp
Wire Wire Line
	4350 2050 4350 1900
Connection ~ 4350 2050
Wire Wire Line
	4350 2050 3900 2050
$Comp
L Connector:TestPoint TP10
U 1 1
P 3750 5500
F 0 "TP10" H 3808 5618 50  0000 L CNN
F 1 "TestPoint" H 3808 5527 50  0000 L CNN
F 2 "libs:PinHeader_1x01_P2.54mm_Vertical" H 3950 5500 50  0001 C CNN
F 3 "~" H 3950 5500 50  0001 C CNN
	1    3750 5500
	1    0    0    -1  
$EndComp
$Comp
L Connector:TestPoint TP9
U 1 1
P 3300 5500
F 0 "TP9" H 3358 5618 50  0000 L CNN
F 1 "TestPoint" H 3358 5527 50  0000 L CNN
F 2 "libs:PinHeader_1x01_P2.54mm_Vertical" H 3500 5500 50  0001 C CNN
F 3 "~" H 3500 5500 50  0001 C CNN
	1    3300 5500
	1    0    0    -1  
$EndComp
$Comp
L power:GND #PWR013
U 1 1
P 3750 5500
F 0 "#PWR013" H 3750 5250 50  0001 C CNN
F 1 "GND" H 3755 5327 50  0000 C CNN
F 2 "" H 3750 5500 50  0001 C CNN
F 3 "" H 3750 5500 50  0001 C CNN
	1    3750 5500
	-1   0    0    -1  
$EndComp
$Comp
L power:GND #PWR012
U 1 1
P 3300 5500
F 0 "#PWR012" H 3300 5250 50  0001 C CNN
F 1 "GND" H 3305 5327 50  0000 C CNN
F 2 "" H 3300 5500 50  0001 C CNN
F 3 "" H 3300 5500 50  0001 C CNN
	1    3300 5500
	-1   0    0    -1  
$EndComp
Text Notes 3900 950  0    50   ~ 0
Inputs of TPIC6C596 are 5V-CMOS-compatible, but not TTL-compatible.\nThis is OK for the Arduino Nano, but for the connection to 3.3V-IOs a level converter will be required!
Text Notes 950  2550 1    50   ~ 0
for future expansion
Text Notes 7500 2850 1    50   ~ 0
for future expansion
Wire Wire Line
	6600 4050 8000 4050
Wire Wire Line
	7150 5200 7150 5450
Wire Wire Line
	7150 5450 8100 5450
Connection ~ 7150 5450
Wire Wire Line
	8100 5100 8100 5450
Connection ~ 8000 4050
Wire Wire Line
	8000 4050 9400 4050
Wire Wire Line
	3150 4300 3150 4500
Wire Bus Line
	5100 2050 5100 7500
$EndSCHEMATC
